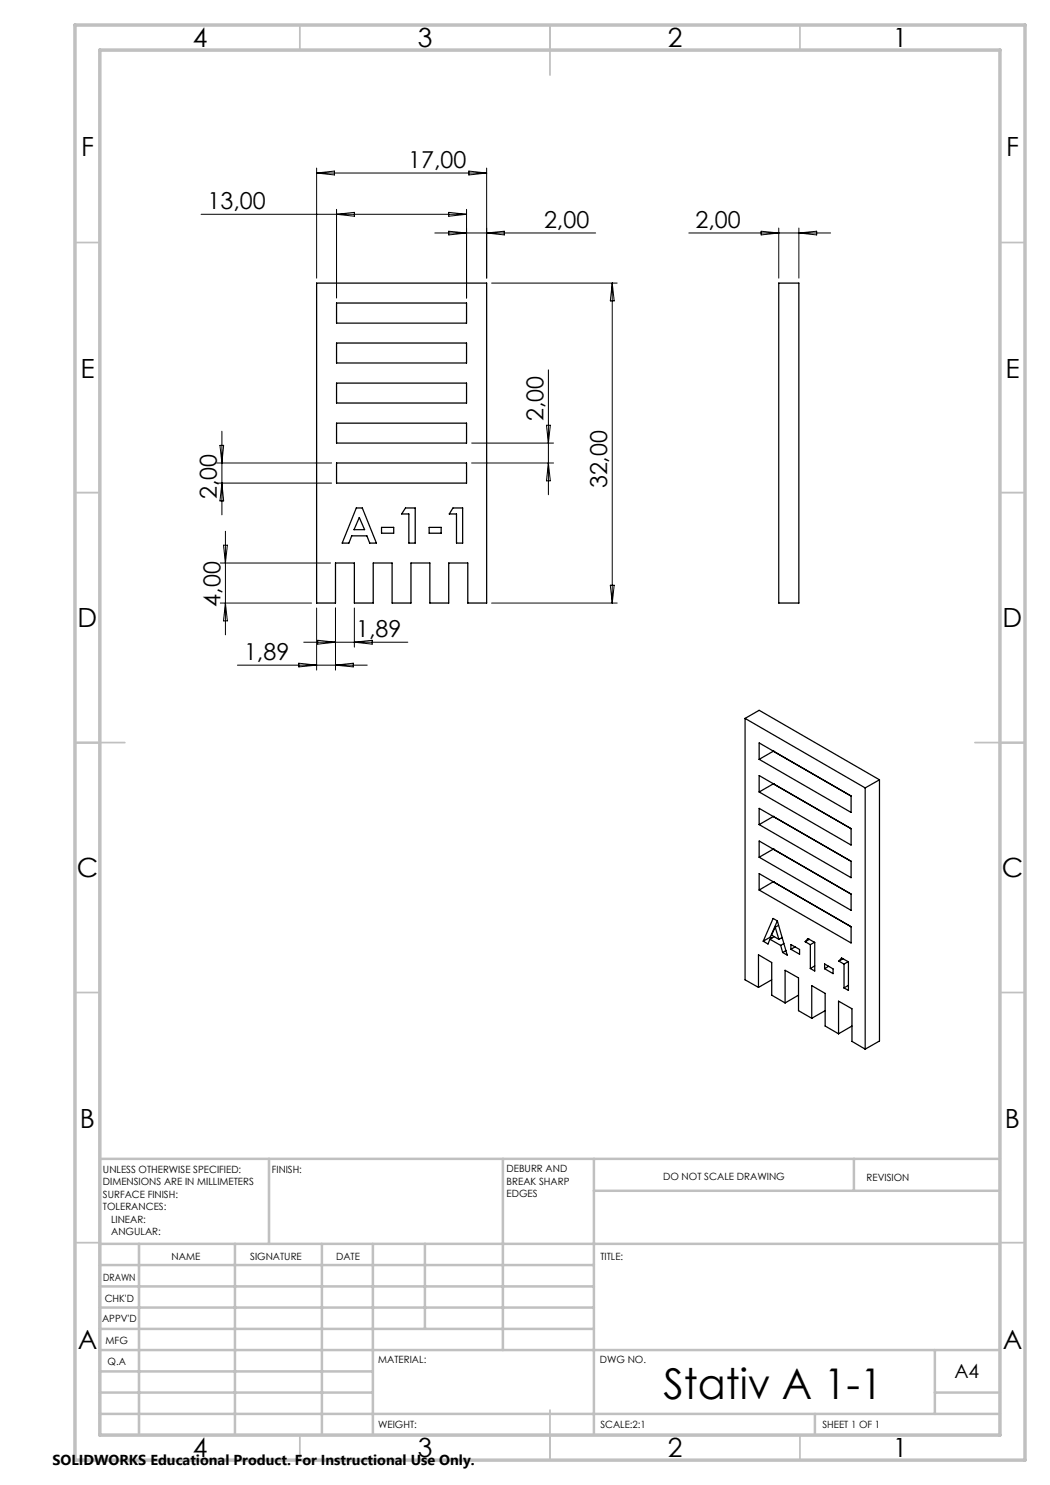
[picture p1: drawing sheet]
<svg xmlns="http://www.w3.org/2000/svg" width="210mm" height="297mm" viewBox="0 0 210 297" stroke-linecap="round" stroke-linejoin="round" font-family="sans-serif">
<g fill="none" stroke="#000" stroke-width=".25">
<path d="M63.3 56.6h34v64h-3.7v-8h-3.9v8h-3.7v-8h-3.8v8h-3.8v-8h-3.8v8h-3.7v-8h-3.8v8h-3.8zM155.8 56.6h4v64h-4zM67.3 60.6h26v4h-26zM67.3 68.6h26v4h-26zM67.3 76.6h26v4h-26zM67.3 92.6h26v4h-26zM67.3 84.6h26v4h-26zM71.3 101.6h1.2l2.8 7h-1.4l-.5-1.4h-3.1l-.5 1.4h-1.4zM71.9 103.5l1 2.4h-2.1zM76.3 105.5h2.4v1.1h-2.4zM81.1 101.6h1.9v7h-1.2v-5.8h-1.5zM85.8 105.5h2.4v1.1h-2.4z"/>
<path d="M90.6 101.6h1.9v7h-1.2v-5.8h-1.4zM149 143.7v52.3l2.7 1.5M149 143.7l24 13.9M149 143.7l2.8-1.6 24.1 13.9M151.8 148.6l18.4 10.6v3.3l-18.4-10.6zM151.8 155.1l18.4 10.6v3.3l-18.4-10.6zM154.7 150.2h.1M154.7 156.8h.1M154.7 150.2l-2.9 1.7M154.7 156.8l-2.9 1.6M173 157.6v52.2M175.9 156l-2.9 1.6"/>
<path d="M175.9 156v52.2l-2.9 1.6M151.8 174.7l18.4 10.6v3.3l-18.4-10.6zM151.8 161.7l18.4 10.6v3.2l-18.4-10.6zM151.8 168.2l18.4 10.6v3.3l-18.4-10.7zM154.7 163.3h.1M154.7 169.8h.1M154.7 176.4h.1M154.7 163.3l-2.9 1.6M154.7 169.8l-2.9 1.6M154.7 176.4l-2.9 1.6M151.7 197.5v-6.5l2.6 1.5v6.5l2.7 1.6M154 187.9l-.4 .9-1-.6"/>
<path d="M154 187.9l2.1 1.2M154.1 187.4l.3 .2M154.1 187.4l-1.5 .8M154.3 196l-2.6 1.5M154.9 187.3l-.9 .6M155 185.5l.8 2.4M155 185.5l-.7 1.5 1.5 .9M155.5 184.2l1.9 6.8-.9-.5M155.5 184.2l-.9-.5-2 4.5M155.5 184.2l-1.4 3.2M155.7 185.1l-.7 .4M156.1 189.1l.4 1.4"/>
<path d="M156.3 187.6l.2 .1M156.4 187.5l-.6 .4M156.8 188.7l-.7 .4M157.2 190.1l-.7 .4M158.2 188.9l1.7 1v.9l-1.7-.9zM159 189.4l-.8 .5M159.7 199l-2.7 1.6M161 188.3l.6-.6 1.3 .8v5.7l-.8-.5M161 188.3l1.1 .6M161.9 187.9l-.9 .4M162.1 188.9v4.8M162.9 188.5l-.8 .4"/>
<path d="M162.9 193.2l-.8 .5M164.9 192.8l1.7 1v.9l-1.7-1zM165.7 193.2l-.8 .5M167.8 192.2l.5-.6 1.4 .8v5.7l-.9-.5M167.8 192.2l1 .6M168.6 191.8l-.8 .4M168.8 192.8v4.8M169.6 192.3l-.8 .5M169.7 197.1l-.9 .5M157 200.6v-6.5l2.7 1.5v6.5l2.6 1.6M162.3 203.7v-6.6l2.7 1.6v6.5l2.7 1.6M165 202.1l-2.7 1.6"/>
<path d="M167.7 206.8v-6.6l2.7 1.6v6.5l2.6 1.5M170.4 205.2l-2.7 1.6"/>
</g>
<g fill="none" stroke="#000" stroke-width=".2">
<path d="M63.3 33.6v22M63.3 34.6h34M63.3 34.6l3.6-.4v.8zM93.8 34.2l3.5 .4-3.5 .4zM97.3 33.6v22M40.2 42.9h53.1M67.3 42.9l3.6-.4v.7zM67.3 41.9v17.7M87 46.6h32.1M89.7 46.2l3.6 .4-3.6 .4zM89.7 42.5l3.6 .4-3.6 .3zM93.3 41.9v17.7"/>
<path d="M97.3 46.6l3.6-.4v.8zM98.3 56.6h25.1M122.4 56.6v64M122.4 56.6l.4 3.6h-.7zM137.8 46.6h28.3M152.2 46.2l3.6 .4-3.6 .4zM155.8 45.6v10M159.8 45.6v10M159.8 46.6l3.5-.4v.8zM109.7 74v25M43.4 92.6h22.9M43.4 96.6h22.9"/>
<path d="M44 89.1h.7l-.3 3.5zM44.4 86.3v16.7M44.4 96.6l.3 3.6h-.7zM94.3 92.6h16.4M94.3 88.6h16.4M109.3 85.1h.8l-.4 3.5zM109.7 92.6l.4 3.6h-.8zM44.1 112.6h22M44.7 109h.8l-.4 3.6zM45.1 106.3v20.7M122.1 117h.7l-.4 3.6zM44.1 120.6h18.2"/>
<path d="M45.1 120.6l.4 3.6h-.8zM47.5 133h25.9M59.8 132.6l3.5 .4-3.5 .4zM60.7 128.4h20.9M63.3 121.6v12.4M63.5 128.1l3.6 .3-3.6 .4zM67.1 121.6v12.4M67.1 133l3.6-.4v.8zM70.9 121.6v7.8M70.9 128.4l3.5-.3v.7zM98.3 120.6h25.1"/>
</g>
<g fill="none" stroke="#c0c0c0" stroke-width=".35">
<path d="M60 5v5M110 5v10M160 5v5M15 48.5h5M200 48.5h5M15 98.5h5M200 98.5h5M15 148.5h10M195 148.5h10M15 198.5h5M200 198.5h5M15 248.5h5"/>
<path d="M200 248.5h5M60 287v5M110 282v10M160 287v5"/>
</g>
<g fill="none" stroke="#c0c0c0" stroke-width=".5">
<path d="M53.8 231.8v17M100.6 231.8v38.2M118.8 231.8v55.2M118.8 238.2h81.2M170.8 231.8v6.4M200 231.8h-180v55.2M20 248.8h180M20 257.3h98.8M20 253h98.8M27.8 248.8v38.2M47 248.8v38.2M64.4 248.8v38.2"/>
<path d="M74.6 248.8v38.2M85 248.8v17M20 265.8h98.8M20 261.5h98.8M20 278.5h54.6M20 274.3h54.6M20 270h180M187 278.5h13M187 270v12.8M20 282.8h180M163 282.8v4.2"/>
</g>
<path d="M15 5h190v287h-190zM20 10h180v277h-180z" fill="none" stroke="#c0c0c0" stroke-width=".7"/>
<text font-size="8.5" x="132.7" y="279.7">Stativ A 1-1</text>
<g font-size="5.3">
<text x="38.5" y="9.5">4</text>
<text x="83.5" y="9.5">3</text>
<text x="133.5" y="9.5">2</text>
<text x="178.5" y="9.5">1</text>
<text x="16.2" y="31.3">F</text>
<text x="201.2" y="31.3">F</text>
<text x="16.1" y="75.5">E</text>
<text x="201.1" y="75.5">E</text>
<text x="15.5" y="125.5">D</text>
<text x="200.5" y="125.5">D</text>
<text x="15.4" y="175.5">C</text>
<text x="200.4" y="175.5">C</text>
<text x="16" y="225.5">B</text>
<text x="201" y="225.5">B</text>
<text x="15.5" y="269.8">A</text>
<text x="200.5" y="269.8">A</text>
<text x="38.5" y="291.5">4</text>
<text x="83.5" y="291.5">3</text>
<text x="133.5" y="291.5">2</text>
<text x="178.5" y="291.5">1</text>
</g>
<g font-size="4.7">
<text x="81.6" y="33.6">17,00</text>
<text x="41.5" y="41.8">13,00</text>
<text x="108.8" y="45.6">2,00</text>
<text x="139.1" y="45.6">2,00</text>
<text x="108.7" y="84.3" transform="rotate(-90 108.7 84.3)">2,00</text>
<text x="43.4" y="99.8" transform="rotate(-90 43.4 99.8)">2,00</text>
<text x="121.5" y="97.7" transform="rotate(-90 121.5 97.7)">32,00</text>
<text x="44.1" y="121.3" transform="rotate(-90 44.1 121.3)">4,00</text>
<text x="48.8" y="132">1,89</text>
<text x="71.2" y="127.4">1,89</text>
</g>
<text font-size="3.9" x="190.9" y="275.5">A4</text>
<text font-size="2.9" x="10.5" y="292.9">SOLIDWORKS Educational Product. For Instructional Use Only.</text>
<g font-size="2">
<text x="20.6" y="234.6">UNLESS OTHERWISE SPECIFIED:</text>
<text x="20.6" y="237.1">DIMENSIONS ARE IN MILLIMETERS</text>
<text x="20.6" y="239.6">SURFACE FINISH:</text>
<text x="54.4" y="234.6">FINISH:</text>
<text x="101.3" y="234.5">DEBURR AND</text>
<text x="101.3" y="237">BREAK SHARP</text>
<text x="101.3" y="239.5">EDGES</text>
<text x="132.6" y="236">DO NOT SCALE DRAWING</text>
<text x="173.3" y="236.2">REVISION</text>
<text x="20.6" y="242.1">TOLERANCES:</text>
<text x="22.2" y="244.6">LINEAR:</text>
<text x="22.2" y="247.1">ANGULAR:</text>
<text x="34.3" y="252">NAME</text>
<text x="50" y="251.9">SIGNATURE</text>
<text x="67.2" y="251.9">DATE</text>
<text x="120.1" y="251.9">TITLE:</text>
<text x="20.6" y="256.1">DRAWN</text>
<text x="20.9" y="260.3">CHK'D</text>
<text x="20.4" y="264.4">APPV'D</text>
<text x="21.1" y="268.8">MFG</text>
<text x="21.5" y="273">Q.A</text>
<text x="75.6" y="272.5">MATERIAL:</text>
<text x="120" y="272.5">DWG NO.</text>
<text x="75.6" y="285.5">WEIGHT:</text>
<text x="120.1" y="285.6">SCALE:2:1</text>
<text x="164.5" y="285.6">SHEET 1 OF 1</text>
</g>
</svg>
